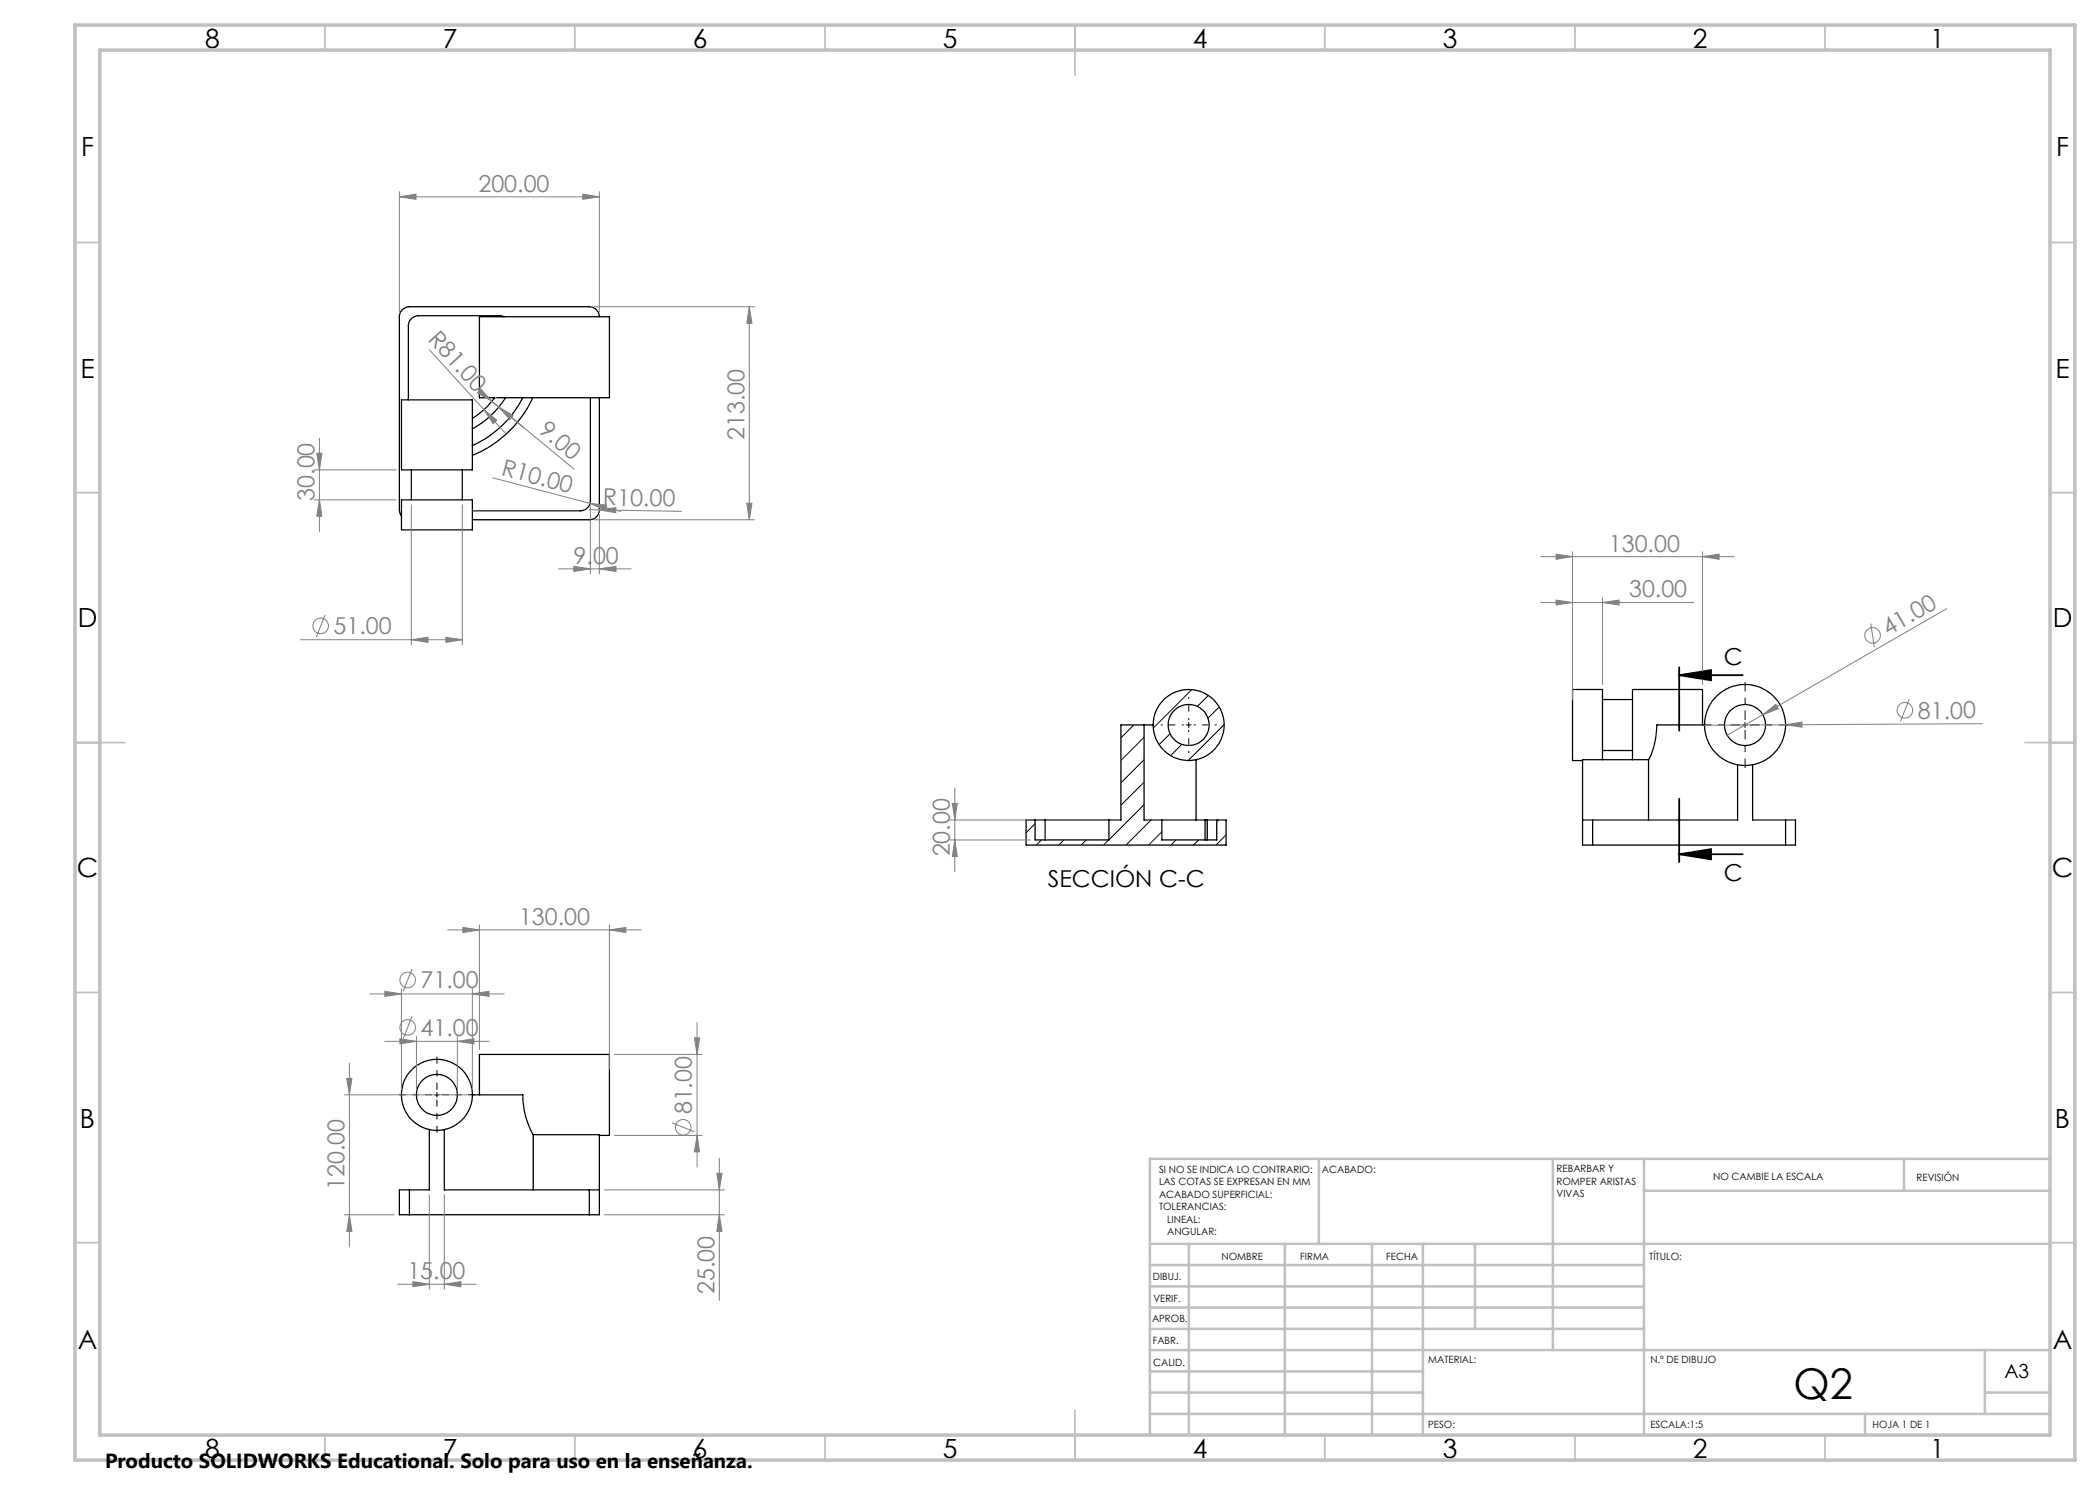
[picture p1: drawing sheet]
<svg xmlns="http://www.w3.org/2000/svg" width="420mm" height="297mm" viewBox="0 0 420 297" stroke-linecap="round" stroke-linejoin="round" font-family="sans-serif">
<g fill="none" stroke="#000" stroke-width=".25">
<path d="M80.3 80h14.2v14h-14.2zM95.9 63.4h26v16.1h-26zM98.9 79.5a15.1 15.1 0 0 1-4.4 4.2M100.9 63.4l-.9-.3h-16.3a2.05 2.05 0 0 0-2 2.1v14.8M101.1 79.5a17.8 17.8 0 0 1-6.6 6.3M104.6 79.5a21 21 0 0 1-10.1 9.6M106.5 79.5a22.9 22.9 0 0 1-12 11.6M118.1 79.5v20.7a2.05 2.05 0 0 1-2 2h-21.6M119.9 63.4a2.05 2.05 0 0 0-2-2.1h-36a2.05 2.05 0 0 0-2 2.1v38.5l.1 .7 .3 .5M119.9 79.5v22.4a2.05 2.05 0 0 1-2 2.1h-23.4M80.3 100h14.2v6h-14.2zM82.3 94v6"/>
<path d="M92.5 94v6M320.5 139.9h6M228.8 145h1.8M228.8 145h-4.6v19h-15.2M228.8 145v19h3.6M239.2 151.9v12.1M320.5 151.9v-14h-6v14.2h2M320.5 150.1h6M329.7 151.9h-13.2v17.1h2M329.7 151.9v12.1M340.5 145v-7.1h-14v14M340.9 145h-9.5a14.4 14.4 0 0 1-1.7 6.9"/>
<path d="M347.5 153v11h-29M350.5 153v11h6.6M207 164h2M207 164h-1.8v5h40v-5h-1.9M207 164v4h14.8v-4M209 164v4M232.4 164h8.6M232.4 164v4h10.9v-4M241 164h.4M241 164v4M241.4 164h1.9M241.4 164v4"/>
<path d="M316.5 164h2M318.5 164v5M318.5 169h38.6M357.1 164h2v5h-2M357.1 164v5M94.5 219h10.1a15.7 15.7 0 0 0 2 7.9M95.9 219v-8.1h26v16.2h-2M81.9 238h-2v5h2M81.9 238v5M85.9 225.9v12.1h-4M88.9 225.9v12.1h29M106.6 226.9h13.3v16.1h-2"/>
<path d="M106.6 226.9v11.1M117.9 238h2M117.9 238v5M81.9 243h36"/>
<circle cx="237.7" cy="145" r="4.1"/>
<circle cx="237.7" cy="145" r="7.1"/>
<circle cx="349" cy="145" r="8.1"/>
<circle cx="349" cy="145" r="4.1"/>
<circle cx="87.4" cy="219" r="7.1"/>
<circle cx="87.4" cy="219" r="4.1"/>
</g>
<g fill="none" stroke="#000" stroke-width=".2">
<path d="M238.3 137.9l-7.7 7.7M241.7 139.1l-2.2 2.2M226.8 145l-2.6 2.6M228.8 147.5l-4.6 4.6M228.8 151.9l-4.6 4.7M228.8 156.5l-4.6 4.5M234 146.8l-2.2 2.1M236.4 148.9l-2.3 2.2M237.2 145h1M237.7 144.5v1M243.8 141.4l-2.2 2.2M244.8 144.9l-7.2 7.2"/>
<path d="M348.5 145h1M349 144.5v1M207 164.7l-1.8 1.8M208.3 168l-1 1M212.8 168l-1 1M217.2 168l-.9 1M221.7 168l-1 1M228.8 160.9l-7 7.1M230.2 164l-5 5M232.4 166.4l-2.7 2.6M235.2 168l-1 1M239.7 168l-1 1"/>
<path d="M243.7 164l-.4 .4M245.2 167l-2 2M86.9 219h1M87.4 218.5v1"/>
</g>
<g fill="none" stroke="#808080" stroke-width=".2">
<path d="M79.9 39.4l3.3-.6v1.1zM79.9 38.3v24.1M79.9 39.4h40M116.6 38.8l3.3 .6-3.3 .5zM119.9 38.3v24.1M85.9 70l15.2 16.6M96.1 77.8l2.3 2.5-2.9-1.7zM99 79.5h.1M118.9 61.3h32M149.9 61.3l.5 3.4h-1zM149.9 61.3v42.7M62.9 100h16.4"/>
<path d="M62.9 94h16.4M63.4 90.7h1l-.5 3.3zM63.9 100l.5 3.3h-1zM63.9 87.6v18.7M96.8 81.9l2.6 2.1-.8 .7zM98.4 80.3l16.4 13.5M98.6 95.6l19.4 5.1M99.8 81.4l2.8 1.7-.6 .8zM100.4 80.6h.1M82.3 101v28M92.5 101v28M111.7 113.8h14.5"/>
<path d="M114.8 113.3l3.3 .5-3.3 .5zM117.9 101.9l18.4 .4M118 100.7l3.3 .3-.2 1zM118 100.7l6.1 1.6M118.1 101.2v13.6M118.9 104h32M119.9 102l3.3-.5v1zM119.9 113.8l3.3-.5v1zM119.9 103v11.8M149.4 100.6h1l-.5 3.4zM308.2 111.3h38.7M311.2 110.8l3.3 .5-3.3 .6z"/>
<path d="M314.5 110.3v29.6M320.5 119.5v17.4M340.5 111.3l3.3-.5v1.1zM340.5 110.3v26.6M60.1 127.9h32.4M65 123l-1.7 4.4M82.3 127.9l3.3-.4v1zM89.2 127.5l3.3 .4-3.3 .6zM308.2 120.5h30.5M311.2 120l3.3 .5-3.3 .5zM320.5 120.5l3.3-.5v1zM374.2 124.7l.7 4.7"/>
<path d="M381.8 139.8l-1.7 4.5M389.3 121.7l-36.7 21.2M191 157.7v16.6M352.6 142.9l2.6-2 .5 .8zM352.6 142.9l-7.2 4.1M357.1 145l3.3-.6v1zM396.5 144.7l-55.6 .4M190 164h16M190 168h16M190.5 160.7h1l-.5 3.3zM191 168l.5 3.3h-1zM73.9 198.8h26.9"/>
<path d="M77 198.3l3.3 .5-3.3 .5zM80.3 197.8v20.2M82.4 193.8l-1.8 4.4M89.5 186h38.7M92.6 185.5l3.3 .5-3.3 .5zM94.5 198.8l3.3-.5v1zM94.5 197.8v20.2M95.9 185v24.9M121.9 186l3.3-.5v1zM121.9 185v28.9M68.9 219h24.6M69.4 215.7h1l-.5 3.3z"/>
<path d="M69.9 212.6v36.7M76.9 208.3h20.9M80 207.7l3.3 .6-3.3 .5zM82.4 203.3l-1.8 4.4M83.3 207.3v10.7M91.5 208.3l3.3-.6v1.1zM91.5 207.3v10.7M122.9 210.9h17.5M138.9 207.6h1l-.5 3.3zM139.4 204.5v28.9M85.9 239v18.8M88.9 239v18.8"/>
<path d="M120.9 238h24M122.9 227.1h17.5M134.4 224.6l4.5 1.7M139.4 227.1l.5 3.3h-1zM143.4 234.7h1l-.5 3.3zM143.9 231.6v28.5M68.9 243h10M69.9 243l.5 3.3h-1zM79.5 256.9h15.7M82.6 256.3l3.3 .6-3.3 .4zM88.9 256.9l3.3-.6v1zM120.9 243h24"/>
<path d="M143.9 243l.5 3.3h-1z"/>
<circle cx="64.1" cy="125.2" r="1.55"/>
<circle cx="374.5" cy="127.1" r="1.55"/>
<circle cx="381" cy="142.1" r="1.55"/>
<circle cx="81.5" cy="196" r="1.55"/>
<circle cx="81.5" cy="205.5" r="1.56"/>
<circle cx="136.6" cy="225.5" r="1.55"/>
</g>
<path d="M335.8 135l6.4-1v2.1zM335.8 135h12.7M335.8 133.5v12.7M335.8 159.7v12.7M335.8 170.8l6.4-1v2.1zM335.8 170.8h12.7" fill="none" stroke="#000" stroke-width=".35"/>
<path d="M86.4 219h-6.6M87.4 218v-6.6M87.4 220v6.6M88.4 219h6.6" fill="none" stroke="#000" stroke-width=".2" stroke-dasharray="15.2 1.3 1.3 1.3" stroke-dashoffset="13.8" stroke-linecap="butt"/>
<path d="M348 145h-7.6M349 144v-7.6M349 146v7.6M350 145h7.6" fill="none" stroke="#000" stroke-width=".2" stroke-dasharray="15.2 1.3 1.3 1.3" stroke-dashoffset="13.3" stroke-linecap="butt"/>
<path d="M236.7 145h-4.6M237.7 144v-4.6M237.7 146v4.6M238.7 145h4.6" fill="none" stroke="#000" stroke-width=".2" stroke-dasharray="15.2 1.3 1.3 1.3" stroke-dashoffset="14.8" stroke-linecap="butt"/>
<g fill="none" stroke="#c0c0c0" stroke-width=".35">
<path d="M65 5v5M115 5v5M165 5v5M215 5v10M265 5v5M315 5v5M365 5v5M15 48.5h5M410 48.5h5M15 98.5h5M410 98.5h5M15 148.5h10"/>
<path d="M405 148.5h10M15 198.5h5M410 198.5h5M15 248.5h5M410 248.5h5M65 287v5M115 287v5M165 287v5M215 282v10M265 287v5M315 287v5M365 287v5"/>
</g>
<g fill="none" stroke="#c0c0c0" stroke-width=".5">
<path d="M263.8 231.8v17M310.6 231.8v38.2M328.8 231.8v55.2M328.8 238.2h81.2M380.8 231.8v6.4M410 231.8h-180v55.2M230 248.8h180M230 257.3h98.8M230 253h98.8M237.8 248.8v38.2M257 248.8v38.2M274.4 248.8v38.2"/>
<path d="M284.6 248.8v38.2M295 248.8v17M230 265.8h98.8M230 261.5h98.8M230 278.5h54.6M230 274.3h54.6M230 270h180M397 278.5h13M397 270v12.8M230 282.8h180M373 282.8v4.2"/>
</g>
<path d="M15 5h400v287h-400zM20 10h390v277h-390z" fill="none" stroke="#c0c0c0" stroke-width=".7"/>
<path d="M335.8 135l6.4-1v2.1zM335.8 170.8l6.4-1v2.1z" fill="#000"/>
<g fill="#808080">
<path d="M118 100.7l3.3 .3-.2 1z"/>
<path d="M357.1 145l3.3-.6v1z"/>
<path d="M352.6 142.9l2.6-2 .5 .8z"/>
<path d="M96.8 81.9l2.6 2.1-.8 .7z"/>
<path d="M119.9 102l3.3-.5v1z"/>
<path d="M79.9 39.4l3.3-.6v1.1zM116.6 38.8l3.3 .6-3.3 .5zM114.8 113.3l3.3 .5-3.3 .5zM119.9 113.8l3.3-.5v1zM82.3 127.9l3.3-.4v1zM89.2 127.5l3.3 .4-3.3 .6zM82.6 256.3l3.3 .6-3.3 .4zM88.9 256.9l3.3-.6v1zM80 207.7l3.3 .6-3.3 .5zM91.5 208.3l3.3-.6v1.1zM77 198.3l3.3 .5-3.3 .5zM94.5 198.8l3.3-.5v1zM92.6 185.5l3.3 .5-3.3 .5zM121.9 186l3.3-.5v1z"/>
<path d="M311.2 110.8l3.3 .5-3.3 .6zM340.5 111.3l3.3-.5v1.1z"/>
<path d="M311.2 120l3.3 .5-3.3 .5zM320.5 120.5l3.3-.5v1z"/>
<path d="M149.4 100.6h1l-.5 3.4zM149.9 61.3l.5 3.4h-1zM63.9 100l.5 3.3h-1zM63.4 90.7h1l-.5 3.3zM139.4 227.1l.5 3.3h-1zM138.9 207.6h1l-.5 3.3z"/>
<path d="M69.4 215.7h1l-.5 3.3zM69.9 243l.5 3.3h-1zM143.4 234.7h1l-.5 3.3zM143.9 243l.5 3.3h-1z"/>
<path d="M190.5 160.7h1l-.5 3.3zM191 168l.5 3.3h-1z"/>
<path d="M99.8 81.4l2.8 1.7-.6 .8zM96.1 77.8l2.3 2.5-2.9-1.7z"/>
</g>
<text font-size="8.5" x="358.7" y="279.7">Q2</text>
<g font-size="5.3">
<text x="41" y="9.5">8</text>
<text x="88.5" y="9.5">7</text>
<text x="138.5" y="9.5">6</text>
<text x="188.5" y="9.5">5</text>
<text x="238.5" y="9.5">4</text>
<text x="288.5" y="9.5">3</text>
<text x="338.5" y="9.5">2</text>
<text x="386" y="9.5">1</text>
<text x="16.2" y="31.2">F</text>
<text x="411.2" y="31.2">F</text>
<text x="16.1" y="75.5">E</text>
<text x="411.1" y="75.5">E</text>
<text x="15.5" y="125.5">D</text>
<text x="410.5" y="125.5">D</text>
<text x="15.4" y="175.5">C</text>
<text x="410.4" y="175.5">C</text>
<text x="16" y="225.5">B</text>
<text x="411" y="225.5">B</text>
<text x="15.5" y="269.7">A</text>
<text x="410.5" y="269.7">A</text>
<text x="41" y="291.5">8</text>
<text x="88.5" y="291.5">7</text>
<text x="138.5" y="291.5">6</text>
<text x="188.5" y="291.5">5</text>
<text x="238.5" y="291.5">4</text>
<text x="288.5" y="291.5">3</text>
<text x="338.5" y="291.5">2</text>
<text x="386" y="291.5">1</text>
</g>
<g font-size="4.7" fill="#808080">
<text x="95.7" y="38.3">200.00</text>
<text x="85.4" y="67.9" transform="rotate(48 85.4 67.9)">R81.00</text>
<text x="107.5" y="86.5" transform="rotate(40 107.5 86.5)">9.00</text>
<text x="148.9" y="88.1" transform="rotate(-90 148.9 88.1)">213.00</text>
<text x="100.1" y="94.9" transform="rotate(15 100.1 94.9)">R10.00</text>
<text x="62.9" y="100.2" transform="rotate(-90 62.9 100.2)">30.00</text>
<text x="120.6" y="101.1" transform="rotate(1 120.6 101.1)">R10.00</text>
<text x="114.7" y="112.7">9.00</text>
<text x="321.8" y="110.3">130.00</text>
<text x="325.8" y="119.5">30.00</text>
<text x="66.7" y="126.9">51.00</text>
<text x="377.6" y="127.3" transform="rotate(-30 377.6 127.3)">41.00</text>
<text x="383.6" y="143.7">81.00</text>
<text x="190" y="171.3" transform="rotate(-90 190 171.3)">20.00</text>
<text x="103.8" y="185">130.00</text>
<text x="84.1" y="197.7">71.00</text>
<text x="84.1" y="207.2">41.00</text>
<text x="138.4" y="222.9" transform="rotate(-90 138.4 222.9)">81.00</text>
<text x="68.9" y="238" transform="rotate(-90 68.9 238)">120.00</text>
<text x="81.5" y="255.8">15.00</text>
<text x="142.9" y="258.8" transform="rotate(-90 142.9 258.8)">25.00</text>
</g>
<g font-size="4.7">
<text x="344.8" y="132.9">C</text>
<text x="209.5" y="177.4">SECCIÓN C-C</text>
<text x="344.8" y="176.2">C</text>
</g>
<text font-size="4.1" x="21" y="293.7">Producto SOLIDWORKS Educational. Solo para uso en la enseñanza.</text>
<text font-size="3.9" x="400.9" y="275.5">A3</text>
<g font-size="2">
<text x="231.8" y="234.6">SI NO SE INDICA LO CONTRARIO:</text>
<text x="231.8" y="237.1">LAS COTAS SE EXPRESAN EN MM</text>
<text x="231.8" y="239.6">ACABADO SUPERFICIAL:</text>
<text x="264.4" y="234.6">ACABADO:</text>
<text x="311.3" y="234.5">REBARBAR Y</text>
<text x="311.3" y="237">ROMPER ARISTAS</text>
<text x="311.3" y="239.5">VIVAS</text>
<text x="342.6" y="236">NO CAMBIE LA ESCALA</text>
<text x="383.3" y="236.2">REVISIÓN</text>
<text x="231.8" y="242.1">TOLERANCIAS:</text>
<text x="233.4" y="244.6">LINEAL:</text>
<text x="233.4" y="247.1">ANGULAR:</text>
<text x="244.3" y="252">NOMBRE</text>
<text x="260" y="251.9">FIRMA</text>
<text x="277.2" y="251.9">FECHA</text>
<text x="329.9" y="251.9">TÍTULO:</text>
<text x="230.6" y="256.1">DIBUJ.</text>
<text x="230.7" y="260.3">VERIF.</text>
<text x="230.4" y="264.4">APROB.</text>
<text x="230.5" y="268.8">FABR.</text>
<text x="230.7" y="273.1">CALID.</text>
<text x="285.6" y="272.5">MATERIAL:</text>
<text x="330.1" y="272.5">N.º DE DIBUJO</text>
<text x="285.6" y="285.5">PESO:</text>
<text x="330.1" y="285.6">ESCALA:1:5</text>
<text x="374.5" y="285.6">HOJA 1 DE 1</text>
</g>
</svg>
